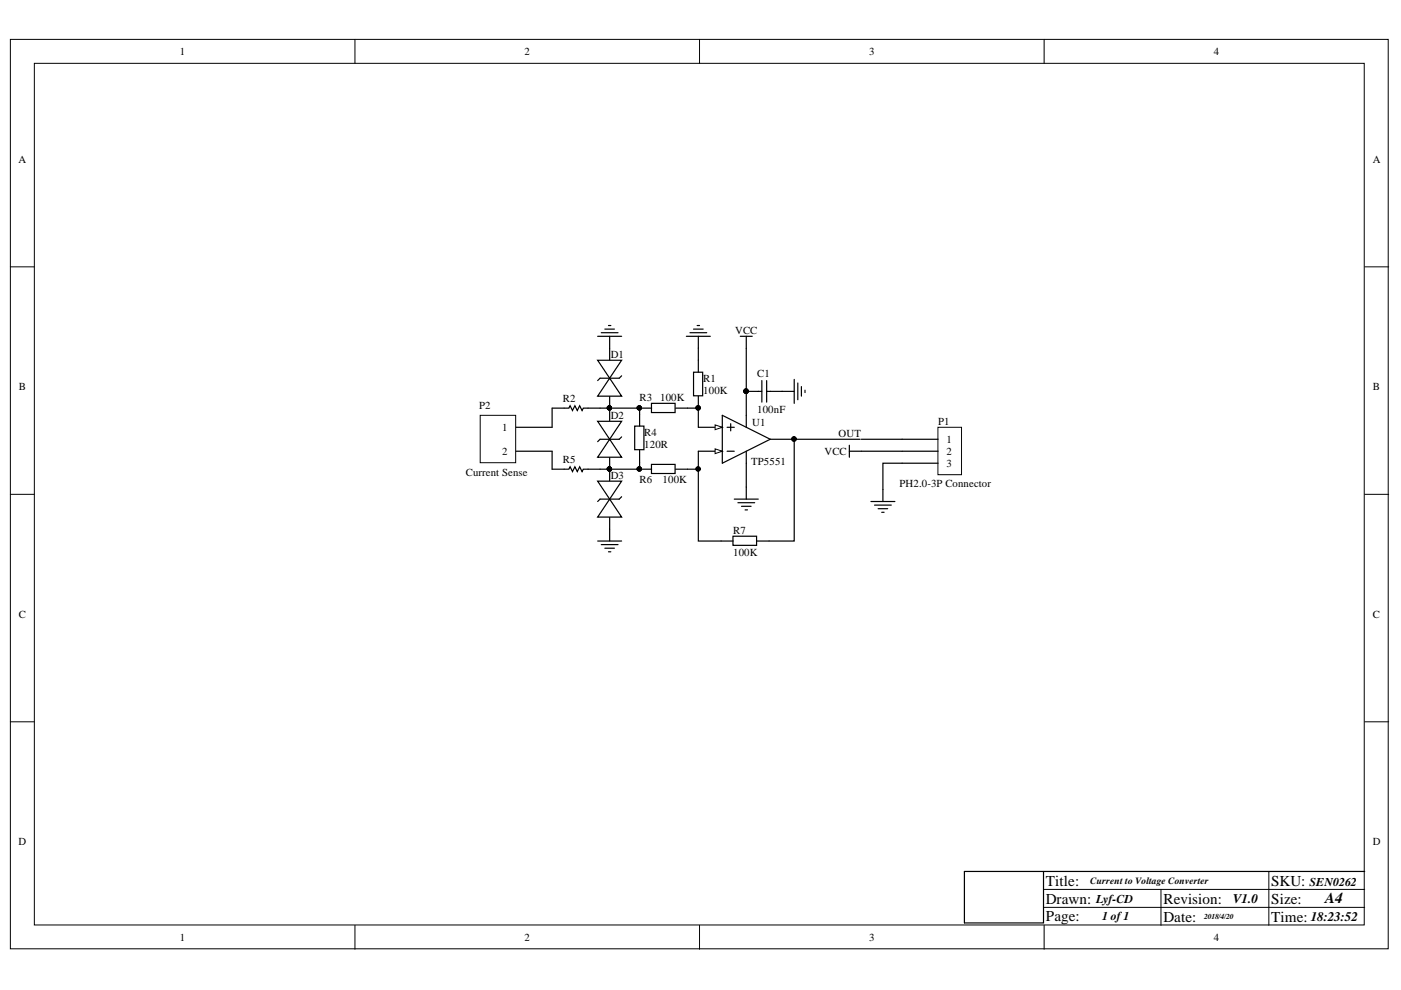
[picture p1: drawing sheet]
<svg xmlns="http://www.w3.org/2000/svg" width="297mm" height="210mm" viewBox="0 0 297 210" stroke-linecap="round" stroke-linejoin="round" font-family="sans-serif">
<g fill="#fff" stroke="#000" stroke-width=".21">
<path d="M2.2 8.4h292.1v192.8h-292.1z"/>
<path d="M7.3 13.4h281.9v182.7h-281.9z"/>
</g>
<g fill="none" stroke="#000" stroke-width=".21">
<path d="M75.3 8.4v5M148.3 8.4v5M221.4 8.4v5M2.2 56.6h5.1M289.3 56.6h5.1M2.2 104.8h5.1M289.3 104.8h5.1M2.2 153h5.1M289.3 153h5.1M75.3 196.2v5.1M148.3 196.2v5.1M221.2 192.4h68.1"/>
<path d="M221.2 188.6h68.1M221.4 196.2v5.1M246.1 188.6v7.6M269 184.8v11.4"/>
</g>
<path d="M221.2 184.8v10.9h-16.7v-10.9h84.8" fill="none" stroke="#000" stroke-width=".25"/>
<path d="M101.8 88.1h7.5v10h-7.5z" fill="#fff" stroke="#000" stroke-width=".21"/>
<path d="M145.5 71.3h5.1M146.3 70.5h3.5M147 69.8h2.1M147.8 69h.5M148.1 71.3v2.5M109.4 90.6h7.7M109.4 95.7h7.7" fill="none" stroke="#000" stroke-width=".25"/>
<path d="M198.9 90.6h5v10h-5z" fill="#fff" stroke="#000" stroke-width=".21"/>
<g fill="none" stroke="#000" stroke-width=".25">
<path d="M147 78.9h2v5h-2zM148.1 76.4v2.5M134.6 90.3h1.9v5h-1.9zM135.6 86.5h2.5M135.6 99.5h2.5M135.6 87.8v2.5M135.6 95.4v2.6M138.1 85.5h5v2h-5zM138.1 98.5h5v1.9h-5zM143.2 86.5h2.6M143.2 99.5h2.6M148.1 95.7h5"/>
<path d="M148.1 84v2.5M180.1 95.7h2.5M180.1 94.4v2.5M191.3 93.1h7.6M191.3 95.7h7.6M191.3 98.2h7.6M152.9 114.7h2.5M155.4 113.7h5v1.9h-5zM160.5 114.7h2.6M184.7 106.3h5M185.4 107.1h3.6M186.2 107.9h2"/>
<path d="M186.9 108.6h.5M187.2 103.8v2.5"/>
</g>
<g fill="#000" stroke="#000" stroke-width=".21">
<circle cx="135.6" cy="99.4" r=".46"/>
<circle cx="135.6" cy="86.5" r=".46"/>
<circle cx="148" cy="86.5" r=".46"/>
</g>
<path d="M151.6 95.2l1.5 .5-1.5 .5z" fill="#fff"/>
<path d="M151.6 95.2l1.5 .5-1.5 .5z" fill="none" stroke="#000" stroke-width=".21"/>
<path d="M148.1 90.6h5" fill="none" stroke="#000" stroke-width=".25"/>
<path d="M151.6 90.1l1.5 .5-1.5 .5z" fill="#fff"/>
<path d="M151.6 90.1l1.5 .5-1.5 .5z" fill="none" stroke="#000" stroke-width=".21"/>
<g fill="none" stroke="#000" stroke-width=".25">
<path d="M157 71.3h2.5M158.2 71.3v2.5M129.3 86.8v3.8M129.3 95.7v3.8M153.1 88.1l10.2 5-10.2 5.1zM154.2 95.7h1.5M154.2 90.6h1.5M154.9 89.8v1.6M158.2 95.7v10.1M161.5 83h-3.3v7.6M161.5 80.7v4.6M162.5 83h5.9"/>
<path d="M162.5 80.7v4.6M163.3 93.1h5.1M168.4 80.4v5.1M169.2 81.2v3.6M169.9 82v2M170.7 82.7v.5M155.7 105.8h5.1M156.4 106.6h3.6M157.2 107.3h2M158 108.1h.5"/>
</g>
<g fill="#000" stroke="#000" stroke-width=".21">
<circle cx="129.2" cy="99.4" r=".46"/>
<circle cx="158.2" cy="82.9" r=".46"/>
<circle cx="168.3" cy="93.1" r=".46"/>
</g>
<path d="M129.3 93.1l2.5 3.8h-5.1z" fill="#fff"/>
<path d="M127.2 93.1h4.1M129.3 93.1l2.5 3.8h-5.1z" fill="none" stroke="#000" stroke-width=".25"/>
<path d="M126.7 89.3h5.1l-2.5 3.8z" fill="#fff"/>
<path d="M117.1 86.5h3.5l.3-.5 .5 1 .5-1 .5 1 .5-1 .5 1 .3-.5h3.5M117.1 99.5h3.5l.3-.5 .5 1 .5-1 .5 1 .5-1 .5 1 .3-.5h3.5M126.7 89.3h5.1l-2.5 3.8zM127.2 93.1l-.5 .5M129.3 99.5v3.8M131.8 92.6l-.5 .5M129.3 108.4v3.8" fill="none" stroke="#000" stroke-width=".25"/>
<circle cx="129.2" cy="99.4" r=".46" fill="#000" stroke="#000" stroke-width=".21"/>
<path d="M129.3 105.8l2.5 3.8h-5.1z" fill="#fff"/>
<path d="M127.2 105.8h4.1M129.3 105.8l2.5 3.8h-5.1z" fill="none" stroke="#000" stroke-width=".25"/>
<path d="M126.7 102h5.1l-2.5 3.8z" fill="#fff"/>
<path d="M129.3 73.8v3.8M129.3 82.7v3.8M126.7 102h5.1l-2.5 3.8zM127.2 105.8l-.5 .5M131.8 105.3l-.5 .5" fill="none" stroke="#000" stroke-width=".25"/>
<g fill="#000" stroke="#000" stroke-width=".21">
<circle cx="129.2" cy="99.4" r=".46"/>
<circle cx="129.2" cy="86.5" r=".46"/>
</g>
<path d="M129.3 80.2l2.5 3.8h-5.1z" fill="#fff"/>
<path d="M127.2 80.2h4.1M129.3 80.2l2.5 3.8h-5.1z" fill="none" stroke="#000" stroke-width=".25"/>
<path d="M126.7 76.4h5.1l-2.5 3.8z" fill="#fff"/>
<g fill="none" stroke="#000" stroke-width=".25">
<path d="M126.7 76.4h5.1l-2.5 3.8zM126.7 71.3h5.1M127.5 70.5h3.5M128.2 69.8h2.1M129 69h.5M129.3 71.3v2.5M131.8 79.7l-.5 .5M148.1 73.8v2.6M158.2 73.8v9.2M117.1 86.5v4.1M117.1 95.7v3.8M127.2 86.5h2.1v.3"/>
<path d="M127.2 80.2l-.5 .5M129.3 86.5h6.3v1.3M135.6 98v1.5h-8.4M145.8 86.5h2.3v4.1M148.1 99.5v15.2h4.8M148.1 95.7v3.8h-2.3M182.4 93.1h-14v21.6h-5.3M182.6 93.1h8.7M182.6 95.7h8.7M191.3 98.2h-4.1v5.6M126.7 114.7h5.1M127.5 115.5h3.5"/>
<path d="M128.2 116.2h2.1M129 117h.5M129.3 112.2v2.5"/>
</g>
<g fill="#000" stroke="#000" stroke-width=".21">
<circle cx="129.2" cy="99.4" r=".46"/>
<circle cx="129.2" cy="86.5" r=".46"/>
<circle cx="135.6" cy="99.4" r=".46"/>
<circle cx="135.6" cy="86.5" r=".46"/>
<circle cx="148" cy="99.4" r=".46"/>
<circle cx="148" cy="86.5" r=".46"/>
<circle cx="158.2" cy="82.9" r=".46"/>
<circle cx="168.3" cy="93.1" r=".46"/>
</g>
<g font-size="3.2">
<text x="221.7" y="187.9">Title:</text>
<text x="221.7" y="191.7">Drawn:</text>
<text x="246.7" y="191.7">Revision:</text>
<text x="269.5" y="187.9">SKU:</text>
<text x="269.5" y="191.7">Size:</text>
<text x="280.9" y="191.5">A4</text>
<text x="221.7" y="195.3">Page:</text>
<text x="246.7" y="195.5">Date:</text>
<text x="269.5" y="195.5">Time:</text>
</g>
<g font-size="2.8">
<text x="261.4" y="191.6">V1.0</text>
<text x="277.9" y="195.2">18:23:52</text>
</g>
<g font-size="2.5">
<text x="232.4" y="191.6">Lyf-CD</text>
<text x="277.6" y="187.8">SEN0262</text>
<text x="233.7" y="195.1">1 of1</text>
</g>
<g font-size="2.3">
<text x="38.1" y="11.7">1</text>
<text x="111.2" y="11.7">2</text>
<text x="184.3" y="11.7">3</text>
<text x="257.4" y="11.7">4</text>
<text x="3.9" y="34.5">A</text>
<text x="291.1" y="34.5">A</text>
<text x="155.9" y="70.8">VCC</text>
<text x="129.5" y="75.9">D1</text>
<text x="4" y="82.7">B</text>
<text x="149.1" y="83.5">100K</text>
<text x="149.1" y="81">R1</text>
<text x="160.5" y="79.9">C1</text>
<text x="291.1" y="82.7">B</text>
<text x="101.6" y="86.8">P2</text>
<text x="119.3" y="85.3">R2</text>
<text x="129.5" y="88.8">D2</text>
<text x="135.6" y="85">R3</text>
<text x="140" y="85">100K</text>
<text x="160.5" y="87.5">100nF</text>
<text x="106.5" y="91.3">1</text>
<text x="136.6" y="94.9">120R</text>
<text x="136.6" y="92.4">R4</text>
<text x="159.5" y="90.3">U1</text>
<text x="177.8" y="92.6">OUT</text>
<text x="198.9" y="90.1">P1</text>
<text x="200.7" y="93.9">1</text>
<text x="98.8" y="101">Current Sense</text>
<text x="106.5" y="96.4">2</text>
<text x="119.3" y="98.2">R5</text>
<text x="129.5" y="101.5">D3</text>
<text x="159.2" y="98.7">TP5551</text>
<text x="174.8" y="96.4">VCC</text>
<text x="200.7" y="96.4">2</text>
<text x="200.7" y="98.9">3</text>
<text x="135.6" y="102.5">R6</text>
<text x="140.5" y="102.5">100K</text>
<text x="190.7" y="103.3">PH2.0-3P Connector</text>
<text x="155.4" y="113.2">R7</text>
<text x="155.4" y="117.8">100K</text>
<text x="4" y="131">C</text>
<text x="291.1" y="131">C</text>
<text x="3.9" y="179.2">D</text>
<text x="291.1" y="179.2">D</text>
<text x="38.1" y="199.5">1</text>
<text x="111.2" y="199.5">2</text>
<text x="184.3" y="199.5">3</text>
<text x="257.4" y="199.5">4</text>
</g>
<text font-size="2" x="231.1" y="187.3">Current to Voltage Converter</text>
<text font-size="1.6" x="255.3" y="194.8">2018/4/20</text>
</svg>
